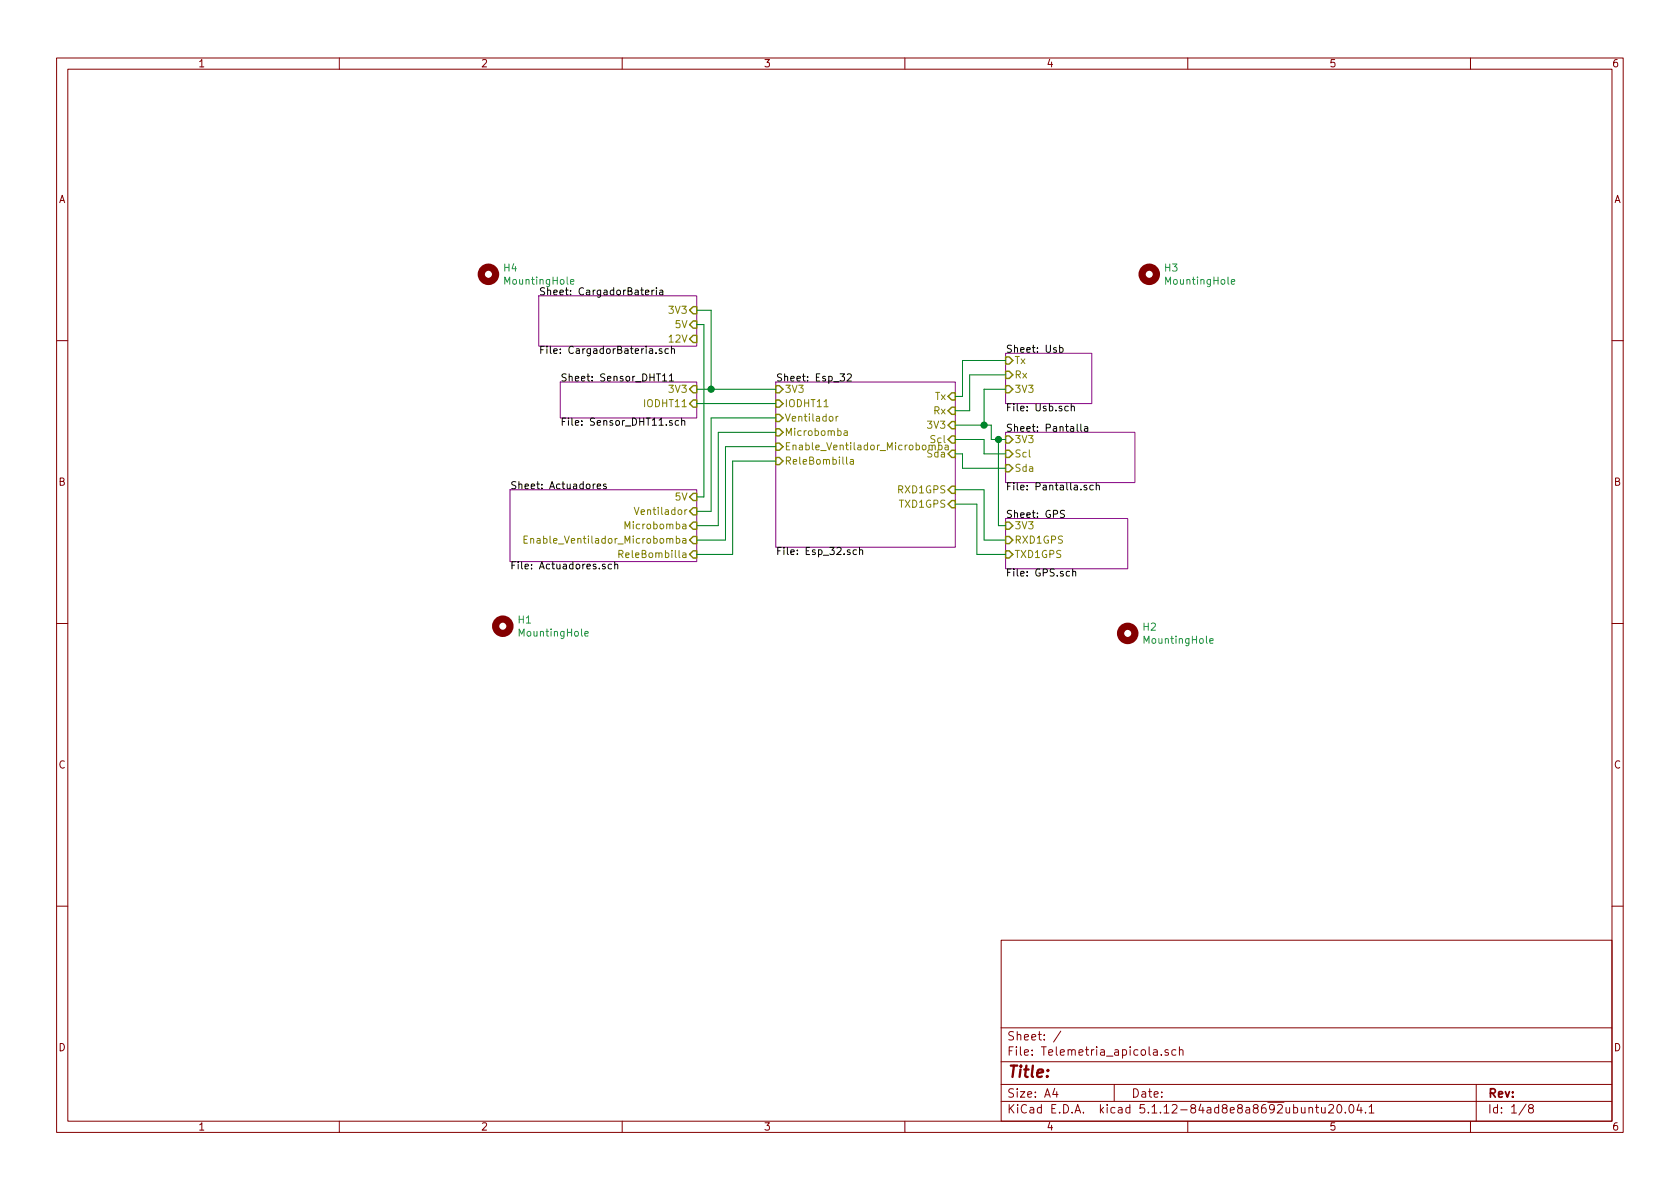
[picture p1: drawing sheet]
EESchema Schematic File Version 4
EELAYER 30 0
EELAYER END
$Descr A4 11693 8268
encoding utf-8
Sheet 1 8
Title ""
Date ""
Rev ""
Comp ""
Comment1 ""
Comment2 ""
Comment3 ""
Comment4 ""
$EndDescr
$Sheet
S 7000 2450 600  350 
U 61A89954
F0 "Usb" 50
F1 "Usb.sch" 50
F2 "Tx" I L 7000 2500 50 
F3 "Rx" I L 7000 2600 50 
F4 "3V3" I L 7000 2700 50 
$EndSheet
$Sheet
S 7000 3000 900  350 
U 61A89771
F0 "Pantalla" 50
F1 "Pantalla.sch" 50
F2 "3V3" I L 7000 3050 50 
F3 "Scl" I L 7000 3150 50 
F4 "Sda" I L 7000 3250 50 
$EndSheet
$Sheet
S 5400 2650 1250 1150
U 61A89555
F0 "Esp_32" 50
F1 "Esp_32.sch" 50
F2 "Sda" I R 6650 3150 50 
F3 "Scl" I R 6650 3050 50 
F4 "3V3" I R 6650 2950 50 
F5 "Tx" I R 6650 2750 50 
F6 "Rx" I R 6650 2850 50 
F7 "IODHT11" I L 5400 2800 50 
F8 "3V3" I L 5400 2700 50 
F9 "Ventilador" I L 5400 2900 50 
F10 "Microbomba" I L 5400 3000 50 
F11 "Enable_Ventilador_Microbomba" I L 5400 3100 50 
F12 "RXD1GPS" I R 6650 3400 50 
F13 "TXD1GPS" I R 6650 3500 50 
F14 "ReleBombilla" I L 5400 3200 50 
$EndSheet
$Sheet
S 3900 2650 950  250 
U 61B54779
F0 "Sensor_DHT11" 50
F1 "Sensor_DHT11.sch" 50
F2 "IODHT11" I R 4850 2800 50 
F3 "3V3" I R 4850 2700 50 
$EndSheet
Wire Wire Line
	4850 2800 5400 2800
Wire Wire Line
	6650 2750 6700 2750
Wire Wire Line
	6700 2750 6700 2500
Wire Wire Line
	6700 2500 7000 2500
Wire Wire Line
	6650 2850 6750 2850
Wire Wire Line
	6750 2850 6750 2600
Wire Wire Line
	6750 2600 7000 2600
Wire Wire Line
	7000 2700 6850 2700
Wire Wire Line
	6850 2700 6850 2950
Wire Wire Line
	6850 2950 6650 2950
Wire Wire Line
	6650 3150 6700 3150
Wire Wire Line
	6700 3150 6700 3250
Wire Wire Line
	6700 3250 7000 3250
Wire Wire Line
	6850 3050 6850 3150
Wire Wire Line
	6850 3150 7000 3150
Wire Wire Line
	6650 3050 6850 3050
Wire Wire Line
	7000 3050 6950 3050
Wire Wire Line
	6900 3050 6900 2950
Wire Wire Line
	6900 2950 6850 2950
Connection ~ 6850 2950
$Sheet
S 3550 3400 1300 500 
U 61B678E2
F0 "Actuadores" 50
F1 "Actuadores.sch" 50
F2 "5V" I R 4850 3450 50 
F3 "Ventilador" I R 4850 3550 50 
F4 "Microbomba" I R 4850 3650 50 
F5 "Enable_Ventilador_Microbomba" I R 4850 3750 50 
F6 "ReleBombilla" I R 4850 3850 50 
$EndSheet
Wire Wire Line
	4950 2900 5400 2900
Wire Wire Line
	5400 3000 5000 3000
Wire Wire Line
	5050 3100 5400 3100
Wire Wire Line
	4850 3450 4900 3450
Wire Wire Line
	4950 2900 4950 3550
Wire Wire Line
	4950 3550 4850 3550
Wire Wire Line
	4850 3650 5000 3650
Wire Wire Line
	5000 3650 5000 3000
Wire Wire Line
	4850 3750 5050 3750
Wire Wire Line
	5050 3750 5050 3100
$Sheet
S 7000 3600 850  350 
U 61B777C0
F0 "GPS" 50
F1 "GPS.sch" 50
F2 "RXD1GPS" I L 7000 3750 50 
F3 "TXD1GPS" I L 7000 3850 50 
F4 "3V3" I L 7000 3650 50 
$EndSheet
Wire Wire Line
	6650 3400 6850 3400
Wire Wire Line
	6850 3400 6850 3750
Wire Wire Line
	6850 3750 7000 3750
Wire Wire Line
	6650 3500 6800 3500
Wire Wire Line
	6800 3500 6800 3850
Wire Wire Line
	6800 3850 7000 3850
Wire Wire Line
	6950 3050 6950 3650
Wire Wire Line
	6950 3650 7000 3650
Connection ~ 6950 3050
Wire Wire Line
	6950 3050 6900 3050
Wire Wire Line
	5400 3200 5100 3200
Wire Wire Line
	5100 3200 5100 3850
Wire Wire Line
	5100 3850 4850 3850
$Sheet
S 3750 2050 1100 350 
U 61B92A68
F0 "CargadorBateria" 50
F1 "CargadorBateria.sch" 50
F2 "3V3" I R 4850 2150 50 
F3 "5V" I R 4850 2250 50 
F4 "12V" I R 4850 2350 50 
$EndSheet
Wire Wire Line
	4850 2700 4950 2700
Wire Wire Line
	4850 2150 4950 2150
Wire Wire Line
	4950 2150 4950 2700
Connection ~ 4950 2700
Wire Wire Line
	4950 2700 5400 2700
Wire Wire Line
	4850 2250 4900 2250
Wire Wire Line
	4900 2250 4900 3450
$Comp
L Mechanical:MountingHole H1
U 1 1
P 3500 4350
F 0 "H1" H 3600 4396 50  0000 L CNN
F 1 "MountingHole" H 3600 4305 50  0000 L CNN
F 2 "MountingHole:MountingHole_3.2mm_M3_ISO7380" H 3500 4350 50  0001 C CNN
F 3 "~" H 3500 4350 50  0001 C CNN
	1    3500 4350
	1    0    0    -1  
$EndComp
$Comp
L Mechanical:MountingHole H2
U 1 1
P 7850 4400
F 0 "H2" H 7950 4446 50  0000 L CNN
F 1 "MountingHole" H 7950 4355 50  0000 L CNN
F 2 "MountingHole:MountingHole_3.2mm_M3_ISO7380" H 7850 4400 50  0001 C CNN
F 3 "~" H 7850 4400 50  0001 C CNN
	1    7850 4400
	1    0    0    -1  
$EndComp
$Comp
L Mechanical:MountingHole H4
U 1 1
P 3400 1900
F 0 "H4" H 3500 1946 50  0000 L CNN
F 1 "MountingHole" H 3500 1855 50  0000 L CNN
F 2 "MountingHole:MountingHole_3.2mm_M3_ISO7380" H 3400 1900 50  0001 C CNN
F 3 "~" H 3400 1900 50  0001 C CNN
	1    3400 1900
	1    0    0    -1  
$EndComp
$Comp
L Mechanical:MountingHole H3
U 1 1
P 8000 1900
F 0 "H3" H 8100 1946 50  0000 L CNN
F 1 "MountingHole" H 8100 1855 50  0000 L CNN
F 2 "MountingHole:MountingHole_3.2mm_M3_ISO7380" H 8000 1900 50  0001 C CNN
F 3 "~" H 8000 1900 50  0001 C CNN
	1    8000 1900
	1    0    0    -1  
$EndComp
$EndSCHEMATC
